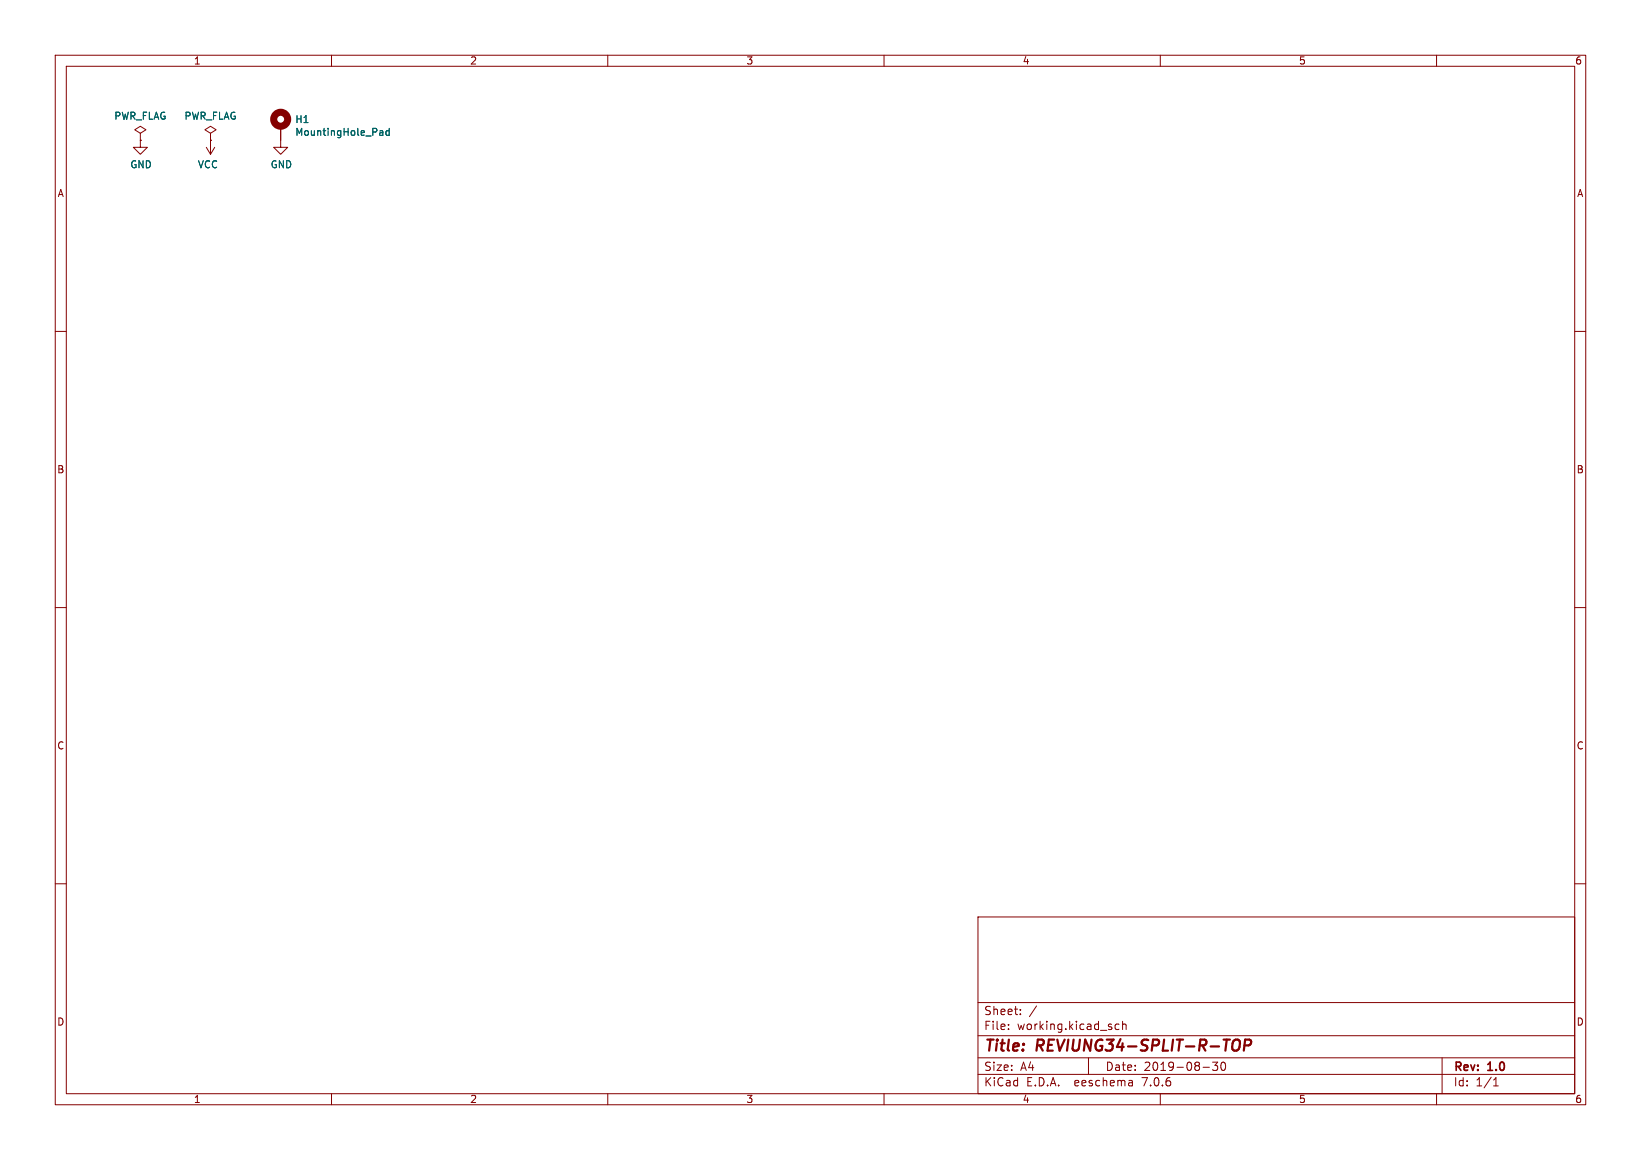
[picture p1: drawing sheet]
<svg xmlns="http://www.w3.org/2000/svg" width="297mm" height="210mm" viewBox="0 0 297 210" stroke-linecap="round" stroke-linejoin="round" font-family="sans-serif">
<g fill="none" stroke="#840000" stroke-width=".18">
<path d="M10 10h277v190h-277zM12 12h273v186h-273zM60 10v2M110 10v2M160 10v2M210 10v2M260 10v2M25.4 25.4v1.3h1.3l-1.3 1.2-1.3-1.2h1.3M25.4 24.1l1-.6-1-.6-1 .6 1 .6v1.3M25.4 25.4h.1M37.3 26.7l.8 1.2M38.1 24.1l1-.6-1-.6-1 .6 1 .6v1.3"/>
<path d="M38.1 25.4h.1M38.1 25.4v2.5M38.9 26.7l-.8 1.2M50.8 22.9v3.8h1.3l-1.3 1.2-1.3-1.2h1.3M10 60h2M285 60h2M10 110h2M285 110h2M10 160h2M285 160h2M177 166h108v32h-108zM60 198v2"/>
<path d="M110 198v2M160 198v2M177 194.5h108M177 191.5h108M177 187.5h108M177 181.5h108M182.5 186.3v.1M182.5 185.5v.1M184.7 183.6v.1M184.7 182.8v.1M187.6 182.1l-1.3 2M197 191.5v3"/>
<path d="M202.5 185.5l-.4-.1-.3 .3v.4l.2 .2h.5M203.2 185.5l.2-.1 .3 .1 .1 .9M203.2 184.9v1.5M204.9 195.7l.1 .9M205 196.5l-.2 .1M205 196h-.2M210 198v2M217.7 193.2h1.2M219.5 192.3h.9l-.5 .6 .4 .1v.7l-.2 .1h-.4l-.2-.1M221.2 192.4l.1-.1a.8 .8 0 0 1 .5 .7 .8 .8 0 0 1-.5 .8 1 1 0 0 1-.1-1.4zM260 198v2M261 191.5v6.5"/>
<path d="M270.3 196.6h.9M270.3 195.5l.4-.4v1.5"/>
</g>
<path d="M223.2 188.5a.69 .69 0 0 1 1.2 0 1.47 1.47 0 0 1-.6 1.7l-.6-.1a1.5 1.5 0 0 1 0-1.6zM225.2 189.3h.8a.55 .55 0 0 0 .4-.5 .55 .55 0 0 0-.3-.6h-.7l-.3 2" fill="none" stroke="#840000" stroke-width=".4"/>
<circle cx="50.8" cy="21.6" r="1.27" fill="none" stroke="#840000" stroke-width="1.3"/>
<path d="M68.9 23.7h.3l.1 .8M69.3 24.4l-.4 .1M69.3 24h-.4M70.4 23.7h-.3l-.3 .2 .2 .5h.4M70.4 23.2v1.3" fill="none" stroke="#006464" stroke-width=".18"/>
<g font-size="2.8" fill="#840000">
<text x="178" y="190.9">Title:</text>
<text x="187.7" y="190.9">REVIUNG34-SPLIT-R-TOP</text>
</g>
<g font-size="2.1" fill="#840000">
<text x="178" y="184">Sheet:</text>
<text x="178" y="186.7">File:</text>
<text x="184.1" y="186.7">working.kicad_sch</text>
<text x="178" y="196.9">KiCad</text>
<text x="178" y="194.1">Size:</text>
<text x="184.7" y="194.1">A4</text>
<text x="185.7" y="196.9">E.D.A.</text>
<text x="194.6" y="196.9">eeschema</text>
<text x="200" y="194.1">Date:</text>
<text x="207" y="196.9">7.0.6</text>
<text x="207" y="194.1">2019-08-30</text>
<text x="263" y="194.3">Rev:</text>
<text x="263" y="196.9">Id:</text>
<text x="267.1" y="196.9">1/1</text>
<text x="269.4" y="194.3">1.0</text>
</g>
<g font-size="1.8" fill="#840000">
<text x="35" y="11.9">1</text>
<text x="85" y="11.9">2</text>
<text x="135" y="11.9">3</text>
<text x="185" y="11.9">4</text>
<text x="235" y="11.9">5</text>
<text x="285" y="11.9">6</text>
<text x="10.3" y="35.9">A</text>
<text x="285.3" y="35.9">A</text>
<text x="10.3" y="85.9">B</text>
<text x="285.3" y="85.9">B</text>
<text x="10.3" y="135.9">C</text>
<text x="285.3" y="135.9">C</text>
<text x="10.3" y="185.9">D</text>
<text x="285.3" y="185.9">D</text>
<text x="35" y="199.9">1</text>
<text x="85" y="199.9">2</text>
<text x="135" y="199.9">3</text>
<text x="185" y="199.9">4</text>
<text x="235" y="199.9">5</text>
<text x="285" y="199.9">6</text>
</g>
<g font-size="1.8" fill="#006464">
<text x="20.6" y="21.9">PWR_FLAG</text>
<text x="33.3" y="21.9">PWR_FLAG</text>
<text x="53.3" y="22.5">H1</text>
<text x="53.3" y="24.8">MountingHole_Pad</text>
<text x="23.5" y="30.7">GND</text>
<text x="35.7" y="30.7">VCC</text>
<text x="48.9" y="30.7">GND</text>
</g>
</svg>
